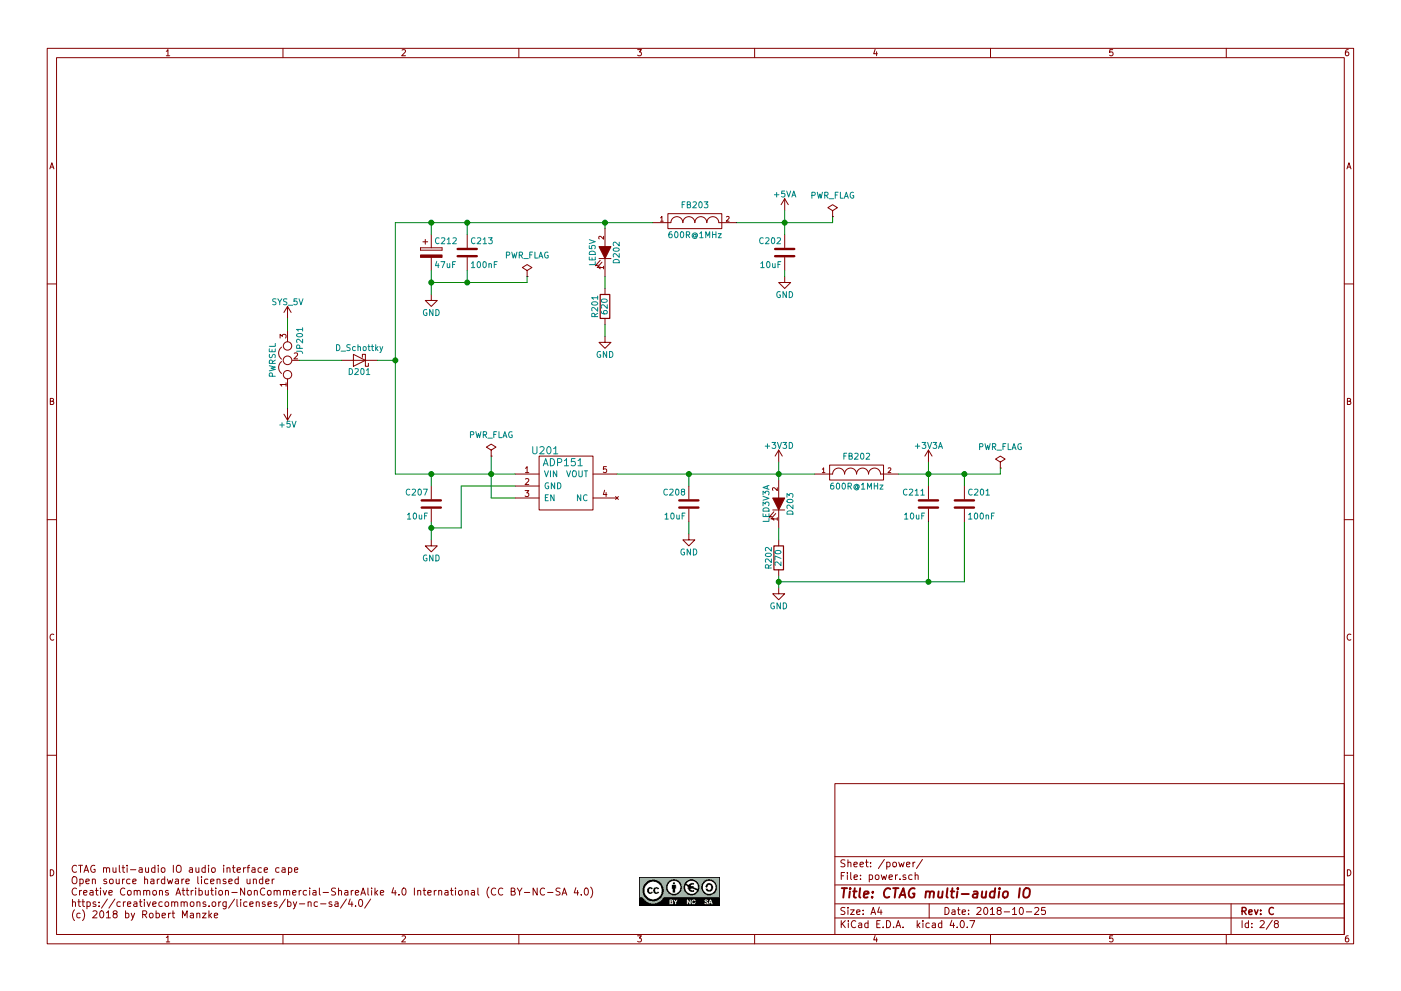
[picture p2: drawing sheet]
EESchema Schematic File Version 2
LIBS:power
LIBS:device
LIBS:transistors
LIBS:conn
LIBS:linear
LIBS:regul
LIBS:74xx
LIBS:cmos4000
LIBS:adc-dac
LIBS:memory
LIBS:xilinx
LIBS:microcontrollers
LIBS:dsp
LIBS:microchip
LIBS:analog_switches
LIBS:motorola
LIBS:texas
LIBS:intel
LIBS:audio
LIBS:interface
LIBS:digital-audio
LIBS:philips
LIBS:display
LIBS:cypress
LIBS:siliconi
LIBS:opto
LIBS:atmel
LIBS:contrib
LIBS:valves
LIBS:switches
LIBS:ctag-multi-audio-io-cache
EELAYER 25 0
EELAYER END
$Descr A4 11693 8268
encoding utf-8
Sheet 2 8
Title "CTAG multi-audio IO"
Date "2018-10-25"
Rev "C"
Comp ""
Comment1 ""
Comment2 ""
Comment3 ""
Comment4 ""
$EndDescr
$Comp
L LED-RESCUE-ctag-face-2-4 D203
U 1 1
P 6500 4200
AR Path="/561E12A3" Ref="D203"  Part="1" 
AR Path="/561DFD4D/561E12A3" Ref="D203"  Part="1" 
F 0 "D203" H 6500 4300 50  0000 C CNN
F 1 "LED3V3A" H 6500 4100 50  0000 C CNN
F 2 "LEDs:LED-0603" H 6500 4200 60  0001 C CNN
F 3 "" H 6500 4200 60  0000 C CNN
	1    6500 4200
	0    1    -1   0   
$EndComp
$Comp
L R R202
U 1 1
P 6500 4650
F 0 "R202" V 6580 4650 50  0000 C CNN
F 1 "270" V 6500 4650 50  0000 C CNN
F 2 "Capacitors_SMD:C_0603" V 6430 4650 30  0001 C CNN
F 3 "" H 6500 4650 30  0000 C CNN
	1    6500 4650
	-1   0    0    -1  
$EndComp
$Comp
L GND #PWR01
U 1 1
P 6500 4900
F 0 "#PWR01" H 6500 4650 50  0001 C CNN
F 1 "GND" H 6500 4750 50  0000 C CNN
F 2 "" H 6500 4900 60  0000 C CNN
F 3 "" H 6500 4900 60  0000 C CNN
	1    6500 4900
	-1   0    0    -1  
$EndComp
$Comp
L LED-RESCUE-ctag-face-2-4 D202
U 1 1
P 5050 2100
AR Path="/561E2080" Ref="D202"  Part="1" 
AR Path="/561DFD4D/561E2080" Ref="D202"  Part="1" 
F 0 "D202" H 5050 2200 50  0000 C CNN
F 1 "LED5V" H 5050 2000 50  0000 C CNN
F 2 "LEDs:LED-0603" H 5050 2100 60  0001 C CNN
F 3 "" H 5050 2100 60  0000 C CNN
	1    5050 2100
	0    1    -1   0   
$EndComp
$Comp
L R R201
U 1 1
P 5050 2550
F 0 "R201" V 5130 2550 50  0000 C CNN
F 1 "620" V 5050 2550 50  0000 C CNN
F 2 "Capacitors_SMD:C_0603" V 4980 2550 30  0001 C CNN
F 3 "" H 5050 2550 30  0000 C CNN
	1    5050 2550
	-1   0    0    -1  
$EndComp
$Comp
L GND #PWR02
U 1 1
P 5050 2800
F 0 "#PWR02" H 5050 2550 50  0001 C CNN
F 1 "GND" H 5050 2650 50  0000 C CNN
F 2 "" H 5050 2800 60  0000 C CNN
F 3 "" H 5050 2800 60  0000 C CNN
	1    5050 2800
	-1   0    0    -1  
$EndComp
$Comp
L C C202
U 1 1
P 6550 2100
F 0 "C202" H 6575 2200 50  0000 L CNN
F 1 "10uF" H 6575 2000 50  0000 L CNN
F 2 "Capacitors_SMD:C_0805" H 6588 1950 30  0001 C CNN
F 3 "" H 6550 2100 60  0000 C CNN
	1    6550 2100
	-1   0    0    -1  
$EndComp
$Comp
L C C208
U 1 1
P 5750 4200
F 0 "C208" H 5775 4300 50  0000 L CNN
F 1 "10uF" H 5775 4100 50  0000 L CNN
F 2 "Capacitors_SMD:C_0805" H 5788 4050 30  0001 C CNN
F 3 "" H 5750 4200 60  0000 C CNN
	1    5750 4200
	-1   0    0    -1  
$EndComp
$Comp
L GND #PWR03
U 1 1
P 5750 4450
F 0 "#PWR03" H 5750 4200 50  0001 C CNN
F 1 "GND" H 5750 4300 50  0000 C CNN
F 2 "" H 5750 4450 50  0000 C CNN
F 3 "" H 5750 4450 50  0000 C CNN
	1    5750 4450
	1    0    0    -1  
$EndComp
$Comp
L GND #PWR04
U 1 1
P 6550 2300
F 0 "#PWR04" H 6550 2050 50  0001 C CNN
F 1 "GND" H 6550 2150 50  0000 C CNN
F 2 "" H 6550 2300 50  0000 C CNN
F 3 "" H 6550 2300 50  0000 C CNN
	1    6550 2300
	1    0    0    -1  
$EndComp
$Comp
L +3V3A #PWR05
U 1 1
P 7750 3850
F 0 "#PWR05" H 7750 3700 50  0001 C CNN
F 1 "+3V3A" H 7750 3990 50  0000 C CNN
F 2 "" H 7750 3850 60  0000 C CNN
F 3 "" H 7750 3850 60  0000 C CNN
	1    7750 3850
	1    0    0    -1  
$EndComp
$Comp
L FILTER FB202
U 1 1
P 7150 3950
F 0 "FB202" H 7150 4100 50  0000 C CNN
F 1 "600R@1MHz" H 7150 3850 50  0000 C CNN
F 2 "Capacitors_SMD:C_0805" H 7150 3950 60  0001 C CNN
F 3 "" H 7150 3950 60  0000 C CNN
	1    7150 3950
	1    0    0    -1  
$EndComp
$Comp
L +3V3D #PWR06
U 1 1
P 6500 3850
F 0 "#PWR06" H 6500 3700 50  0001 C CNN
F 1 "+3V3D" H 6500 3990 50  0000 C CNN
F 2 "" H 6500 3850 60  0000 C CNN
F 3 "" H 6500 3850 60  0000 C CNN
	1    6500 3850
	1    0    0    -1  
$EndComp
$Comp
L C C211
U 1 1
P 7750 4200
F 0 "C211" H 7775 4300 50  0000 L CNN
F 1 "10uF" H 7775 4100 50  0000 L CNN
F 2 "Capacitors_SMD:C_0805" H 7788 4050 30  0001 C CNN
F 3 "" H 7750 4200 60  0000 C CNN
	1    7750 4200
	-1   0    0    -1  
$EndComp
$Comp
L CP C212
U 1 1
P 3600 2100
F 0 "C212" H 3625 2200 50  0000 L CNN
F 1 "47uF" H 3625 2000 50  0000 L CNN
F 2 "Capacitors_Tantalum_SMD:TantalC_SizeA_EIA-3216_Reflow" H 3638 1950 50  0001 C CNN
F 3 "" H 3600 2100 50  0000 C CNN
	1    3600 2100
	1    0    0    -1  
$EndComp
$Comp
L C C213
U 1 1
P 3900 2100
F 0 "C213" H 3925 2200 50  0000 L CNN
F 1 "100nF" H 3925 2000 50  0000 L CNN
F 2 "Capacitors_SMD:C_0603" H 3938 1950 50  0001 C CNN
F 3 "" H 3900 2100 50  0000 C CNN
	1    3900 2100
	1    0    0    -1  
$EndComp
$Comp
L FILTER FB203
U 1 1
P 5800 1850
F 0 "FB203" H 5800 2000 50  0000 C CNN
F 1 "600R@1MHz" H 5800 1750 50  0000 C CNN
F 2 "Capacitors_SMD:C_0805" H 5800 1850 60  0001 C CNN
F 3 "" H 5800 1850 60  0000 C CNN
	1    5800 1850
	1    0    0    -1  
$EndComp
$Comp
L PWR_FLAG #FLG07
U 1 1
P 4400 2300
F 0 "#FLG07" H 4400 2395 50  0001 C CNN
F 1 "PWR_FLAG" H 4400 2480 50  0000 C CNN
F 2 "" H 4400 2300 50  0000 C CNN
F 3 "" H 4400 2300 50  0000 C CNN
	1    4400 2300
	1    0    0    -1  
$EndComp
$Comp
L PWR_FLAG #FLG08
U 1 1
P 8350 3900
F 0 "#FLG08" H 8350 3995 50  0001 C CNN
F 1 "PWR_FLAG" H 8350 4080 50  0000 C CNN
F 2 "" H 8350 3900 50  0000 C CNN
F 3 "" H 8350 3900 50  0000 C CNN
	1    8350 3900
	1    0    0    -1  
$EndComp
$Comp
L GND #PWR09
U 1 1
P 3600 2450
F 0 "#PWR09" H 3600 2200 50  0001 C CNN
F 1 "GND" H 3600 2300 50  0000 C CNN
F 2 "" H 3600 2450 50  0000 C CNN
F 3 "" H 3600 2450 50  0000 C CNN
	1    3600 2450
	1    0    0    -1  
$EndComp
$Comp
L +5VA #PWR010
U 1 1
P 6550 1750
F 0 "#PWR010" H 6550 1600 50  0001 C CNN
F 1 "+5VA" H 6550 1890 50  0000 C CNN
F 2 "" H 6550 1750 60  0000 C CNN
F 3 "" H 6550 1750 60  0000 C CNN
	1    6550 1750
	-1   0    0    -1  
$EndComp
$Comp
L ADP151 U201
U 1 1
P 4500 3800
F 0 "U201" H 4550 3850 60  0000 C CNN
F 1 "ADP151" H 4700 3750 60  0000 C CNN
F 2 "TO_SOT_Packages_SMD:TSOT-23-5" H 4500 3650 60  0001 C CNN
F 3 "" H 4500 3650 60  0001 C CNN
	1    4500 3800
	1    0    0    -1  
$EndComp
$Comp
L C C207
U 1 1
P 3600 4200
F 0 "C207" H 3625 4300 50  0000 L CNN
F 1 "10uF" H 3625 4100 50  0000 L CNN
F 2 "Capacitors_SMD:C_0805" H 3638 4050 30  0001 C CNN
F 3 "" H 3600 4200 60  0000 C CNN
	1    3600 4200
	-1   0    0    -1  
$EndComp
$Comp
L GND #PWR011
U 1 1
P 3600 4500
F 0 "#PWR011" H 3600 4250 50  0001 C CNN
F 1 "GND" H 3600 4350 50  0000 C CNN
F 2 "" H 3600 4500 50  0000 C CNN
F 3 "" H 3600 4500 50  0000 C CNN
	1    3600 4500
	1    0    0    -1  
$EndComp
Connection ~ 3600 3950
Connection ~ 4100 3950
Wire Wire Line
	4100 3800 4100 4150
Wire Wire Line
	4100 4150 4300 4150
Connection ~ 3600 4400
Wire Wire Line
	3850 4400 3600 4400
Wire Wire Line
	3850 4050 3850 4400
Wire Wire Line
	4300 4050 3850 4050
Wire Wire Line
	3600 4350 3600 4500
Wire Wire Line
	3300 3950 4300 3950
Wire Wire Line
	5150 3950 6800 3950
Connection ~ 5050 1850
Connection ~ 6550 1850
Wire Wire Line
	6500 3850 6500 4000
Wire Wire Line
	6500 4800 6500 4900
Connection ~ 6500 4850
Connection ~ 7750 4850
Wire Wire Line
	5750 3950 5750 4050
Wire Wire Line
	8350 3950 8350 3900
Connection ~ 3900 2350
Wire Wire Line
	4400 2350 4400 2300
Wire Wire Line
	6150 1850 6950 1850
Connection ~ 3600 2350
Wire Wire Line
	3600 2350 4400 2350
Wire Wire Line
	3900 2250 3900 2350
Connection ~ 3600 1850
Wire Wire Line
	3300 1850 5450 1850
Wire Wire Line
	3600 2250 3600 2450
Wire Wire Line
	7750 4850 7750 4350
Connection ~ 7750 3950
Wire Wire Line
	7750 3850 7750 4050
Wire Wire Line
	7500 3950 8350 3950
Connection ~ 5750 3950
Wire Wire Line
	6550 2250 6550 2300
Wire Wire Line
	5750 4350 5750 4450
Wire Wire Line
	6550 1750 6550 1950
Wire Wire Line
	5050 2700 5050 2800
Connection ~ 6500 3950
Wire Wire Line
	5050 2300 5050 2400
Wire Wire Line
	6500 4400 6500 4500
Wire Wire Line
	5050 1850 5050 1900
$Comp
L C C201
U 1 1
P 8050 4200
F 0 "C201" H 8075 4300 50  0000 L CNN
F 1 "100nF" H 8075 4100 50  0000 L CNN
F 2 "Capacitors_SMD:C_0603" H 8088 4050 50  0001 C CNN
F 3 "" H 8050 4200 50  0000 C CNN
	1    8050 4200
	1    0    0    -1  
$EndComp
Wire Wire Line
	8050 4050 8050 3950
Connection ~ 8050 3950
Wire Wire Line
	8050 4850 8050 4350
Wire Wire Line
	6500 4850 8050 4850
Wire Wire Line
	3900 1850 3900 1950
Connection ~ 3900 1850
$Comp
L PWR_FLAG #FLG012
U 1 1
P 6950 1800
F 0 "#FLG012" H 6950 1895 50  0001 C CNN
F 1 "PWR_FLAG" H 6950 1980 50  0000 C CNN
F 2 "" H 6950 1800 50  0000 C CNN
F 3 "" H 6950 1800 50  0000 C CNN
	1    6950 1800
	1    0    0    -1  
$EndComp
Wire Wire Line
	6950 1850 6950 1800
$Comp
L Jumper_NC_Dual JP201
U 1 1
P 2400 3000
F 0 "JP201" H 2450 2900 50  0000 L CNN
F 1 "PWRSEL" H 2400 3100 50  0000 C BNN
F 2 "Pin_Headers:Pin_Header_Straight_1x03" H 2400 3000 50  0001 C CNN
F 3 "" H 2400 3000 50  0001 C CNN
	1    2400 3000
	0    -1   -1   0   
$EndComp
Wire Wire Line
	3300 1850 3300 3950
Wire Wire Line
	3600 1850 3600 1950
Connection ~ 3300 3000
Wire Wire Line
	3600 4050 3600 3950
$Comp
L +5V #PWR013
U 1 1
P 2400 3400
F 0 "#PWR013" H 2400 3250 50  0001 C CNN
F 1 "+5V" H 2400 3540 50  0000 C CNN
F 2 "" H 2400 3400 60  0000 C CNN
F 3 "" H 2400 3400 60  0000 C CNN
	1    2400 3400
	-1   0    0    1   
$EndComp
$Comp
L SYS_5V #PWR014
U 1 1
P 2400 2650
F 0 "#PWR014" H 2400 2500 50  0001 C CNN
F 1 "SYS_5V" H 2400 2790 50  0000 C CNN
F 2 "" H 2400 2650 60  0000 C CNN
F 3 "" H 2400 2650 60  0000 C CNN
	1    2400 2650
	1    0    0    -1  
$EndComp
Wire Wire Line
	2400 2750 2400 2650
Wire Wire Line
	2400 3250 2400 3400
$Comp
L D_Schottky D201
U 1 1
P 3000 3000
F 0 "D201" H 3000 3100 50  0000 C CNN
F 1 "D_Schottky" H 3000 2900 50  0000 C CNN
F 2 "Diodes_SMD:SOD-123" H 3000 3000 50  0001 C CNN
F 3 "" H 3000 3000 50  0001 C CNN
	1    3000 3000
	-1   0    0    1   
$EndComp
Wire Wire Line
	3300 3000 3150 3000
Wire Wire Line
	2500 3000 2850 3000
$Comp
L PWR_FLAG #FLG015
U 1 1
P 4100 3800
F 0 "#FLG015" H 4100 3895 50  0001 C CNN
F 1 "PWR_FLAG" H 4100 3980 50  0000 C CNN
F 2 "" H 4100 3800 50  0000 C CNN
F 3 "" H 4100 3800 50  0000 C CNN
	1    4100 3800
	1    0    0    -1  
$EndComp
$EndSCHEMATC
